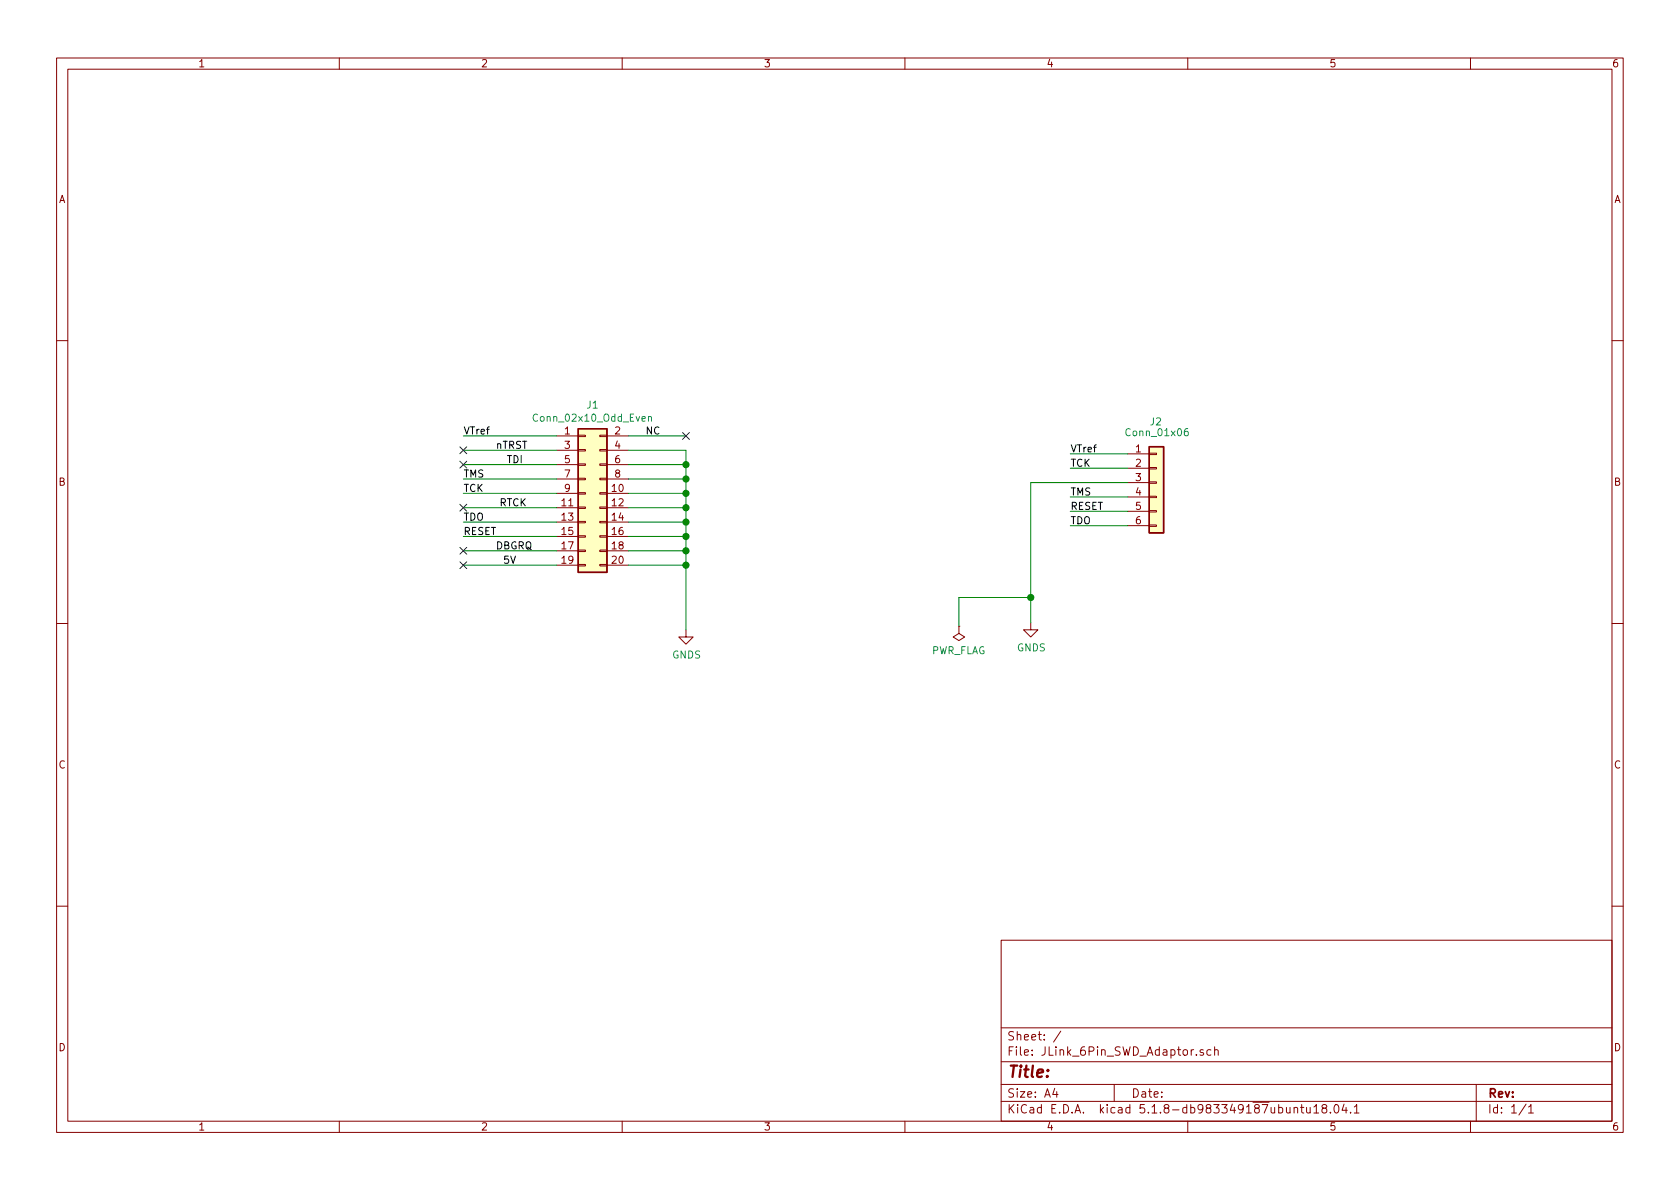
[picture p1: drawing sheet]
EESchema Schematic File Version 4
EELAYER 30 0
EELAYER END
$Descr A4 11693 8268
encoding utf-8
Sheet 1 1
Title ""
Date ""
Rev ""
Comp ""
Comment1 ""
Comment2 ""
Comment3 ""
Comment4 ""
$EndDescr
$Comp
L Connector_Generic:Conn_02x10_Odd_Even J1
U 1 1
P 4075 3425
F 0 "J1" H 4125 4042 50  0000 C CNN
F 1 "Conn_02x10_Odd_Even" H 4125 3951 50  0000 C CNN
F 2 "IDC_PCB_Edge_Connectors:2x10_IDC_EdgeConnector" H 4075 3425 50  0001 C CNN
F 3 "~" H 4075 3425 50  0001 C CNN
	1    4075 3425
	1    0    0    -1  
$EndComp
$Comp
L Connector_Generic:Conn_01x06 J2
U 1 1
P 8050 3350
F 0 "J2" H 8000 3775 50  0000 L CNN
F 1 "Conn_01x06" H 7825 3700 50  0000 L CNN
F 2 "Connector_Molex:Molex_KK-254_AE-6410-06A_1x06_P2.54mm_Vertical" H 8050 3350 50  0001 C CNN
F 3 "~" H 8050 3350 50  0001 C CNN
	1    8050 3350
	1    0    0    -1  
$EndComp
Wire Wire Line
	3875 3025 3225 3025
Wire Wire Line
	3875 3125 3225 3125
Wire Wire Line
	3875 3225 3225 3225
Wire Wire Line
	3875 3325 3225 3325
Wire Wire Line
	3875 3425 3225 3425
Wire Wire Line
	3875 3525 3225 3525
Wire Wire Line
	3875 3625 3225 3625
Wire Wire Line
	3875 3725 3225 3725
Wire Wire Line
	3875 3825 3225 3825
Wire Wire Line
	3875 3925 3225 3925
Wire Wire Line
	4775 3025 4375 3025
Wire Wire Line
	4775 3125 4375 3125
Wire Wire Line
	4775 3225 4375 3225
Wire Wire Line
	4775 3325 4375 3325
Wire Wire Line
	4775 3425 4375 3425
Wire Wire Line
	4775 3525 4375 3525
Wire Wire Line
	4775 3625 4375 3625
Wire Wire Line
	4775 3725 4375 3725
Wire Wire Line
	4775 3825 4375 3825
Wire Wire Line
	4775 3925 4375 3925
Text Label 3225 3025 0    50   ~ 0
VTref
Text Label 3450 3125 0    50   ~ 0
nTRST
Text Label 3525 3225 0    50   ~ 0
TDI
Text Label 3225 3325 0    50   ~ 0
TMS
Text Label 3225 3425 0    50   ~ 0
TCK
Text Label 3475 3525 0    50   ~ 0
RTCK
Text Label 3225 3625 0    50   ~ 0
TDO
Text Label 3225 3725 0    50   ~ 0
RESET
Text Label 3450 3825 0    50   ~ 0
DBGRQ
Text Label 3500 3925 0    50   ~ 0
5V
Text Label 4600 3025 2    50   ~ 0
NC
Wire Wire Line
	4775 3125 4775 3225
Connection ~ 4775 3225
Wire Wire Line
	4775 3225 4775 3325
Connection ~ 4775 3325
Wire Wire Line
	4775 3325 4775 3425
Connection ~ 4775 3425
Wire Wire Line
	4775 3425 4775 3525
Connection ~ 4775 3525
Wire Wire Line
	4775 3525 4775 3625
Connection ~ 4775 3625
Wire Wire Line
	4775 3625 4775 3725
Connection ~ 4775 3725
Wire Wire Line
	4775 3725 4775 3825
Connection ~ 4775 3825
Wire Wire Line
	4775 3825 4775 3925
Connection ~ 4775 3925
Wire Wire Line
	4775 3925 4775 4375
$Comp
L power:GNDS #PWR0101
U 1 1
P 4775 4375
F 0 "#PWR0101" H 4775 4125 50  0001 C CNN
F 1 "GNDS" H 4780 4202 50  0000 C CNN
F 2 "" H 4775 4375 50  0001 C CNN
F 3 "" H 4775 4375 50  0001 C CNN
	1    4775 4375
	1    0    0    -1  
$EndComp
Wire Wire Line
	7850 3150 7450 3150
Text Label 7450 3150 0    50   ~ 0
VTref
Wire Wire Line
	7850 3350 7175 3350
$Comp
L power:GNDS #PWR0102
U 1 1
P 7175 4325
F 0 "#PWR0102" H 7175 4075 50  0001 C CNN
F 1 "GNDS" H 7180 4152 50  0000 C CNN
F 2 "" H 7175 4325 50  0001 C CNN
F 3 "" H 7175 4325 50  0001 C CNN
	1    7175 4325
	1    0    0    -1  
$EndComp
Wire Wire Line
	7175 3350 7175 4150
Wire Wire Line
	7850 3250 7450 3250
Text Label 7450 3250 0    50   ~ 0
TCK
Wire Wire Line
	7850 3450 7450 3450
Text Label 7450 3450 0    50   ~ 0
TMS
Wire Wire Line
	7850 3550 7450 3550
Text Label 7450 3550 0    50   ~ 0
RESET
Wire Wire Line
	7850 3650 7450 3650
Text Label 7450 3650 0    50   ~ 0
TDO
NoConn ~ 3225 3125
NoConn ~ 3225 3225
NoConn ~ 3225 3525
NoConn ~ 3225 3825
NoConn ~ 3225 3925
NoConn ~ 4775 3025
$Comp
L power:PWR_FLAG #FLG0101
U 1 1
P 6675 4350
F 0 "#FLG0101" H 6675 4425 50  0001 C CNN
F 1 "PWR_FLAG" H 6675 4523 50  0000 C CNN
F 2 "" H 6675 4350 50  0001 C CNN
F 3 "~" H 6675 4350 50  0001 C CNN
	1    6675 4350
	-1   0    0    1   
$EndComp
Wire Wire Line
	6675 4350 6675 4150
Wire Wire Line
	6675 4150 7175 4150
Connection ~ 7175 4150
Wire Wire Line
	7175 4150 7175 4325
$EndSCHEMATC
